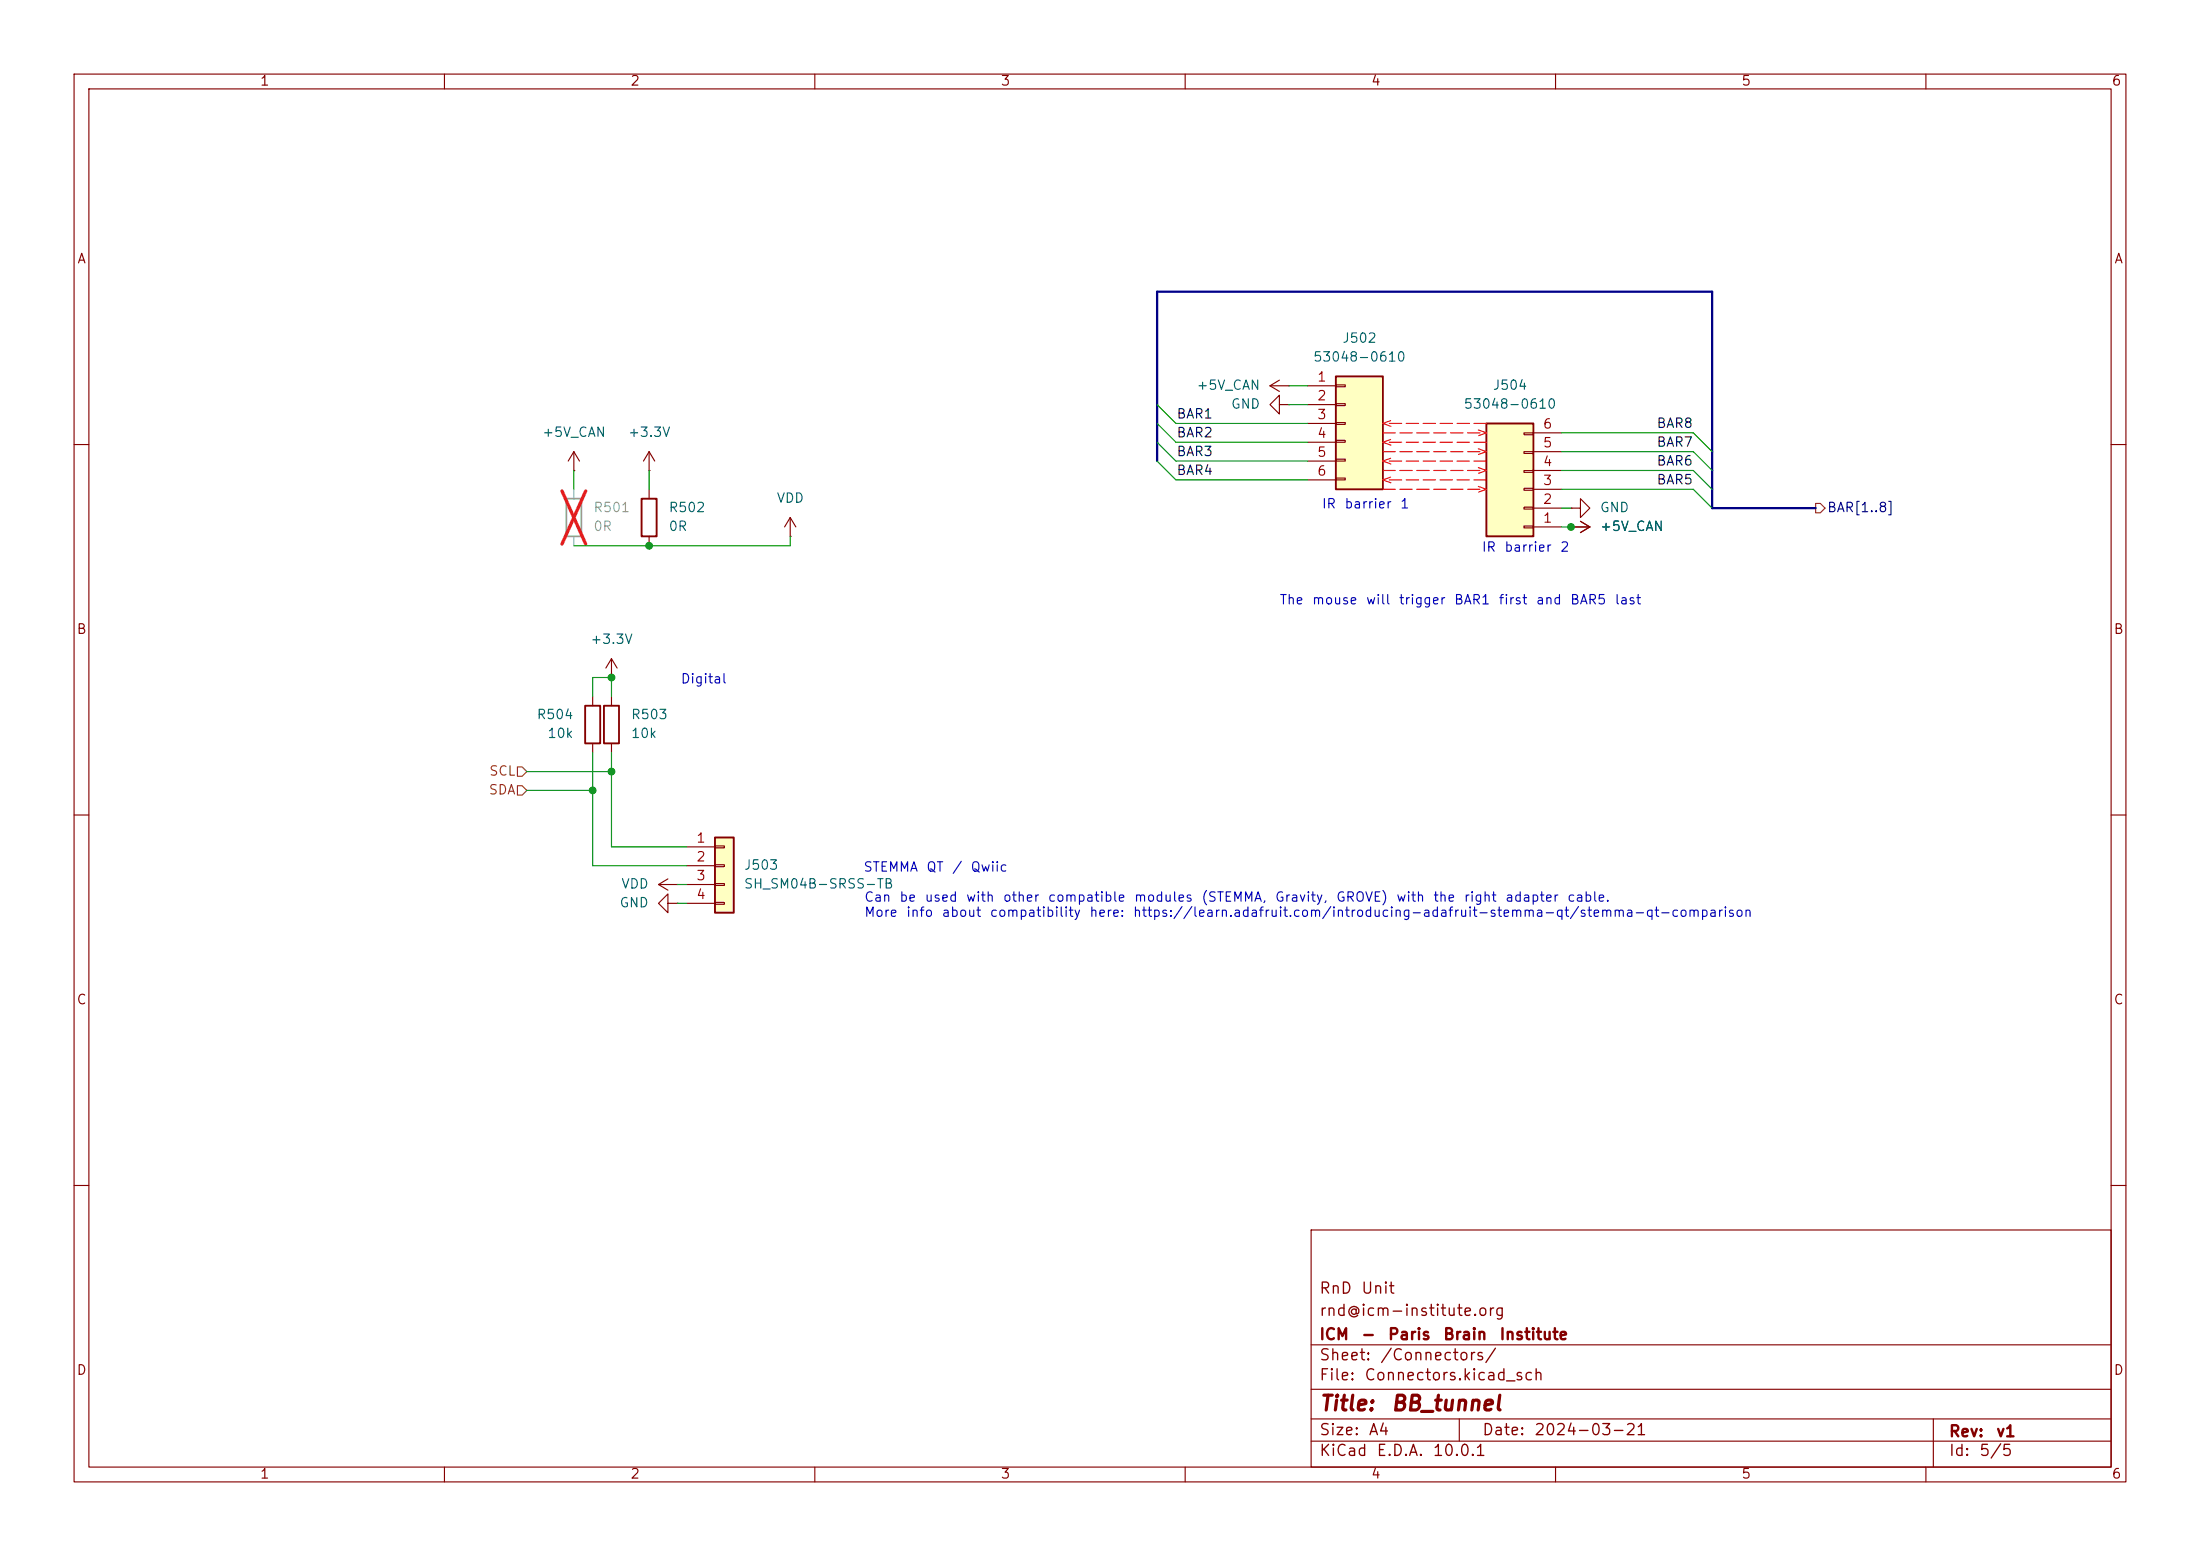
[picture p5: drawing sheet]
(kicad_sch
 (version 20260306)
 (generator "eeschema")
 (generator_version "10.0")
 (paper "A4")
 (title_block
  (title "BB_tunnel")
  (date "2024-03-21")
  (rev "v1")
  (company "ICM - Paris Brain Institute")
  (comment 1 "rnd@icm-institute.org")
  (comment 2 "RnD Unit"))
 (lib_symbols
  (symbol "Device:R"
   (pin_numbers (hide yes))
   (pin_names
    (offset 0)) (exclude_from_sim no) (in_bom yes) (on_board yes)
   (in_pos_files yes)
   (duplicate_pin_numbers_are_jumpers no)
   (property "Reference" "R" (at 2.032 0 90) (show_name no) (do_not_autoplace no) (effects (font (size 1.27 1.27))))
   (property "Value" "R" (at 0 0 90) (show_name no) (do_not_autoplace no) (effects (font (size 1.27 1.27))))
   (property "Footprint" "" (at -1.778 0 90) (show_name no) (do_not_autoplace no) (hide yes) (effects (font (size 1.27 1.27))))
   (property "Datasheet" "" (at 0 0 0) (show_name no) (do_not_autoplace no) (hide yes) (effects (font (size 1.27 1.27))))
   (property "Description" "Resistor" (at 0 0 0) (show_name no) (do_not_autoplace no) (hide yes) (effects (font (size 1.27 1.27))))
   (symbol "R_0_1"
    (rectangle (start -1.016 -2.54) (end 1.016 2.54) (stroke (width 0.254) (type default)) (fill (type none))))
   (symbol "R_1_1"
    (pin passive line (at 0 3.81 270) (length 1.27) (name "" (effects (font (size 1.27 1.27)))) (number "1" (effects (font (size 1.27 1.27)))))
    (pin passive line (at 0 -3.81 90) (length 1.27) (name "" (effects (font (size 1.27 1.27)))) (number "2" (effects (font (size 1.27 1.27))))))
   (embedded_fonts no))
  (symbol "Pierrelib:Conn_Picoblade_Molex_53048-0610"
   (pin_names
    (offset 1.016) (hide yes)) (exclude_from_sim no) (in_bom yes) (on_board yes)
   (in_pos_files yes)
   (duplicate_pin_numbers_are_jumpers no)
   (property "Reference" "J" (at -2.286 6.858 0) (show_name no) (do_not_autoplace no) (effects (font (size 1.27 1.27))))
   (property "Value" "53048-0610" (at 3.302 4.826 0) (show_name no) (do_not_autoplace no) (effects (font (size 1.27 1.27))))
   (property "Footprint" "Connector_Molex:Molex_PicoBlade_53048-0610_1x06_P1.25mm_Horizontal" (at 2.286 -19.812 0) (show_name no) (do_not_autoplace no) (hide yes) (effects (font (size 1.27 1.27))))
   (property "Datasheet" "" (at 0 0 0) (show_name no) (do_not_autoplace no) (hide yes) (effects (font (size 1.27 1.27))))
   (property "Description" "-40℃~+85℃ 1 1.25mm 125V 1A 1x6P 3.5mm 5.5mm 6 6P 9.25mm PA Phosphor bronze PicoBlade(MX 1.25) Right Angle Tin UL94V-0 White 弯插,P=1.25mm Wire To Board Connector ROHS" (at 1.27 -17.272 0) (show_name no) (do_not_autoplace no) (hide yes) (effects (font (size 1.27 1.27))))
   (property "MPN" "53048-0610" (at 2.286 -19.812 0) (show_name no) (do_not_autoplace no) (hide yes) (effects (font (size 1.27 1.27))))
   (property "Manufacturer" "Molex" (at 0.762 -18.034 0) (show_name no) (do_not_autoplace no) (hide yes) (effects (font (size 1.27 1.27))))
   (property "JLCPCB Part" "C161598" (at 0 0 0) (show_name no) (do_not_autoplace no) (hide yes) (effects (font (size 1.27 1.27))))
   (symbol "Conn_Picoblade_Molex_53048-0610_1_1"
    (rectangle (start -2.54 3.81) (end 3.81 -11.43) (stroke (width 0.254) (type default)) (fill (type background)))
    (rectangle (start -2.54 2.667) (end -1.27 2.413) (stroke (width 0.1524) (type default)) (fill (type none)))
    (rectangle (start -2.54 0.127) (end -1.27 -0.127) (stroke (width 0.1524) (type default)) (fill (type none)))
    (rectangle (start -2.54 -2.413) (end -1.27 -2.667) (stroke (width 0.1524) (type default)) (fill (type none)))
    (rectangle (start -2.54 -4.826) (end -1.27 -5.08) (stroke (width 0.1524) (type default)) (fill (type none)))
    (rectangle (start -2.54 -7.366) (end -1.27 -7.62) (stroke (width 0.1524) (type default)) (fill (type none)))
    (rectangle (start -2.54 -9.906) (end -1.27 -10.16) (stroke (width 0.1524) (type default)) (fill (type none)))
    (pin passive line (at -6.35 2.54 0) (length 3.81) (name "Pin_1" (effects (font (size 1.27 1.27)))) (number "1" (effects (font (size 1.27 1.27)))))
    (pin passive line (at -6.35 0 0) (length 3.81) (name "Pin_2" (effects (font (size 1.27 1.27)))) (number "2" (effects (font (size 1.27 1.27)))))
    (pin passive line (at -6.35 -2.54 0) (length 3.81) (name "Pin_3" (effects (font (size 1.27 1.27)))) (number "3" (effects (font (size 1.27 1.27)))))
    (pin passive line (at -6.35 -5.08 0) (length 3.81) (name "Pin_1" (effects (font (size 1.27 1.27)))) (number "4" (effects (font (size 1.27 1.27)))))
    (pin passive line (at -6.35 -7.62 0) (length 3.81) (name "Pin_2" (effects (font (size 1.27 1.27)))) (number "5" (effects (font (size 1.27 1.27)))))
    (pin passive line (at -6.35 -10.16 0) (length 3.81) (name "Pin_3" (effects (font (size 1.27 1.27)))) (number "6" (effects (font (size 1.27 1.27))))))
   (embedded_fonts no))
  (symbol "Pierrelib:JST_SH_SM04B-SRSS-TB"
   (pin_names
    (offset 1.016) (hide yes)) (exclude_from_sim no) (in_bom yes) (on_board yes)
   (in_pos_files yes)
   (duplicate_pin_numbers_are_jumpers no)
   (property "Reference" "J" (at 0 5.08 0) (show_name no) (do_not_autoplace no) (effects (font (size 1.27 1.27))))
   (property "Value" "SH_SM04B-SRSS-TB" (at 0 -7.62 0) (show_name no) (do_not_autoplace no) (effects (font (size 1.27 1.27))))
   (property "Footprint" "Pierrelib:Conn_JST_SH_SM04B-SRSS-TB_1x04-1MP_P1.00mm_Horizontal" (at 0 0 0) (show_name no) (do_not_autoplace no) (hide yes) (effects (font (size 1.27 1.27))))
   (property "Datasheet" "" (at 0 0 0) (show_name no) (do_not_autoplace no) (hide yes) (effects (font (size 1.27 1.27))))
   (property "Description" "Generic connector, single row, 01x04, script generated (kicad-library-utils/schlib/autogen/connector/)" (at 0 0 0) (show_name no) (do_not_autoplace no) (hide yes) (effects (font (size 1.27 1.27))))
   (property "Manufacturer" "JST" (at 0 0 0) (show_name no) (do_not_autoplace no) (hide yes) (effects (font (size 1.27 1.27))))
   (property "JLCPCB Part" "C160404" (at 0 0 0) (show_name no) (do_not_autoplace no) (hide yes) (effects (font (size 1.27 1.27))))
   (property "MPN" "SH_SM04B-SRSS-TB" (at 0 0 0) (show_name no) (do_not_autoplace no) (hide yes) (effects (font (size 1.27 1.27))))
   (symbol "JST_SH_SM04B-SRSS-TB_1_1"
    (rectangle (start -1.27 3.81) (end 1.27 -6.35) (stroke (width 0.254) (type default)) (fill (type background)))
    (rectangle (start -1.27 2.667) (end 0 2.413) (stroke (width 0.1524) (type default)) (fill (type none)))
    (rectangle (start -1.27 0.127) (end 0 -0.127) (stroke (width 0.1524) (type default)) (fill (type none)))
    (rectangle (start -1.27 -2.413) (end 0 -2.667) (stroke (width 0.1524) (type default)) (fill (type none)))
    (rectangle (start -1.27 -4.953) (end 0 -5.207) (stroke (width 0.1524) (type default)) (fill (type none)))
    (pin passive line (at -5.08 2.54 0) (length 3.81) (name "Pin_1" (effects (font (size 1.27 1.27)))) (number "1" (effects (font (size 1.27 1.27)))))
    (pin passive line (at -5.08 0 0) (length 3.81) (name "Pin_2" (effects (font (size 1.27 1.27)))) (number "2" (effects (font (size 1.27 1.27)))))
    (pin passive line (at -5.08 -2.54 0) (length 3.81) (name "Pin_3" (effects (font (size 1.27 1.27)))) (number "3" (effects (font (size 1.27 1.27)))))
    (pin passive line (at -5.08 -5.08 0) (length 3.81) (name "Pin_4" (effects (font (size 1.27 1.27)))) (number "4" (effects (font (size 1.27 1.27))))))
   (embedded_fonts no))
  (symbol "power:+3.3V"
   (power global)
   (pin_numbers (hide yes))
   (pin_names
    (offset 0) (hide yes)) (exclude_from_sim no) (in_bom yes) (on_board yes)
   (in_pos_files yes)
   (duplicate_pin_numbers_are_jumpers no)
   (property "Reference" "#PWR" (at 0 -3.81 0) (show_name no) (do_not_autoplace no) (hide yes) (effects (font (size 1.27 1.27))))
   (property "Value" "+3.3V" (at 0 3.556 0) (show_name no) (do_not_autoplace no) (effects (font (size 1.27 1.27))))
   (property "Footprint" "" (at 0 0 0) (show_name no) (do_not_autoplace no) (hide yes) (effects (font (size 1.27 1.27))))
   (property "Datasheet" "" (at 0 0 0) (show_name no) (do_not_autoplace no) (hide yes) (effects (font (size 1.27 1.27))))
   (property "Description" "Power symbol creates a global label with name \"+3.3V\"" (at 0 0 0) (show_name no) (do_not_autoplace no) (hide yes) (effects (font (size 1.27 1.27))))
   (symbol "+3.3V_0_1"
    (polyline (pts (xy -0.762 1.27) (xy 0 2.54)) (stroke (width 0) (type default)) (fill (type none)))
    (polyline (pts (xy 0 2.54) (xy 0.762 1.27)) (stroke (width 0) (type default)) (fill (type none)))
    (polyline (pts (xy 0 0) (xy 0 2.54)) (stroke (width 0) (type default)) (fill (type none))))
   (symbol "+3.3V_1_1"
    (pin power_in line (at 0 0 90) (length 0) (name "" (effects (font (size 1.27 1.27)))) (number "1" (effects (font (size 1.27 1.27))))))
   (embedded_fonts no))
  (symbol "power:+5V"
   (power global)
   (pin_numbers (hide yes))
   (pin_names
    (offset 0) (hide yes)) (exclude_from_sim no) (in_bom yes) (on_board yes)
   (in_pos_files yes)
   (duplicate_pin_numbers_are_jumpers no)
   (property "Reference" "#PWR" (at 0 -3.81 0) (show_name no) (do_not_autoplace no) (hide yes) (effects (font (size 1.27 1.27))))
   (property "Value" "+5V" (at 0 3.556 0) (show_name no) (do_not_autoplace no) (effects (font (size 1.27 1.27))))
   (property "Footprint" "" (at 0 0 0) (show_name no) (do_not_autoplace no) (hide yes) (effects (font (size 1.27 1.27))))
   (property "Datasheet" "" (at 0 0 0) (show_name no) (do_not_autoplace no) (hide yes) (effects (font (size 1.27 1.27))))
   (property "Description" "Power symbol creates a global label with name \"+5V\"" (at 0 0 0) (show_name no) (do_not_autoplace no) (hide yes) (effects (font (size 1.27 1.27))))
   (symbol "+5V_0_1"
    (polyline (pts (xy -0.762 1.27) (xy 0 2.54)) (stroke (width 0) (type default)) (fill (type none)))
    (polyline (pts (xy 0 2.54) (xy 0.762 1.27)) (stroke (width 0) (type default)) (fill (type none)))
    (polyline (pts (xy 0 0) (xy 0 2.54)) (stroke (width 0) (type default)) (fill (type none))))
   (symbol "+5V_1_1"
    (pin power_in line (at 0 0 90) (length 0) (name "" (effects (font (size 1.27 1.27)))) (number "1" (effects (font (size 1.27 1.27))))))
   (embedded_fonts no))
  (symbol "power:GND"
   (power global)
   (pin_numbers (hide yes))
   (pin_names
    (offset 0) (hide yes)) (exclude_from_sim no) (in_bom yes) (on_board yes)
   (in_pos_files yes)
   (duplicate_pin_numbers_are_jumpers no)
   (property "Reference" "#PWR" (at 0 -6.35 0) (show_name no) (do_not_autoplace no) (hide yes) (effects (font (size 1.27 1.27))))
   (property "Value" "GND" (at 0 -3.81 0) (show_name no) (do_not_autoplace no) (effects (font (size 1.27 1.27))))
   (property "Footprint" "" (at 0 0 0) (show_name no) (do_not_autoplace no) (hide yes) (effects (font (size 1.27 1.27))))
   (property "Datasheet" "" (at 0 0 0) (show_name no) (do_not_autoplace no) (hide yes) (effects (font (size 1.27 1.27))))
   (property "Description" "Power symbol creates a global label with name \"GND\" , ground" (at 0 0 0) (show_name no) (do_not_autoplace no) (hide yes) (effects (font (size 1.27 1.27))))
   (symbol "GND_0_1"
    (polyline (pts (xy 0 0) (xy 0 -1.27) (xy 1.27 -1.27) (xy 0 -2.54) (xy -1.27 -1.27) (xy 0 -1.27)) (stroke (width 0) (type default)) (fill (type none))))
   (symbol "GND_1_1"
    (pin power_in line (at 0 0 270) (length 0) (name "" (effects (font (size 1.27 1.27)))) (number "1" (effects (font (size 1.27 1.27))))))
   (embedded_fonts no))
  (symbol "power:VDD"
   (power global)
   (pin_numbers (hide yes))
   (pin_names
    (offset 0) (hide yes)) (exclude_from_sim no) (in_bom yes) (on_board yes)
   (in_pos_files yes)
   (duplicate_pin_numbers_are_jumpers no)
   (property "Reference" "#PWR" (at 0 -3.81 0) (show_name no) (do_not_autoplace no) (hide yes) (effects (font (size 1.27 1.27))))
   (property "Value" "VDD" (at 0 3.556 0) (show_name no) (do_not_autoplace no) (effects (font (size 1.27 1.27))))
   (property "Footprint" "" (at 0 0 0) (show_name no) (do_not_autoplace no) (hide yes) (effects (font (size 1.27 1.27))))
   (property "Datasheet" "" (at 0 0 0) (show_name no) (do_not_autoplace no) (hide yes) (effects (font (size 1.27 1.27))))
   (property "Description" "Power symbol creates a global label with name \"VDD\"" (at 0 0 0) (show_name no) (do_not_autoplace no) (hide yes) (effects (font (size 1.27 1.27))))
   (symbol "VDD_0_1"
    (polyline (pts (xy -0.762 1.27) (xy 0 2.54)) (stroke (width 0) (type default)) (fill (type none)))
    (polyline (pts (xy 0 2.54) (xy 0.762 1.27)) (stroke (width 0) (type default)) (fill (type none)))
    (polyline (pts (xy 0 0) (xy 0 2.54)) (stroke (width 0) (type default)) (fill (type none))))
   (symbol "VDD_1_1"
    (pin power_in line (at 0 0 90) (length 0) (name "" (effects (font (size 1.27 1.27)))) (number "1" (effects (font (size 1.27 1.27))))))
   (embedded_fonts no)))
 (text "Digital"
  (exclude_from_sim no)
  (at 94.996 91.948 0)
  (effects (font (size 1.27 1.27))))
 (text "IR barrier 1"
  (exclude_from_sim no)
  (at 184.15 68.326 0)
  (effects (font (size 1.27 1.27))))
 (text "The mouse will trigger BAR1 first and BAR5 last"
  (exclude_from_sim no)
  (at 196.342 81.28 0)
  (effects (font (size 1.27 1.27))))
 (text "IR barrier 2"
  (exclude_from_sim no)
  (at 205.74 74.168 0)
  (effects (font (size 1.27 1.27))))
 (text "Can be used with other compatible modules (STEMMA, Gravity, GROVE) with the right adapter cable.\nMore info about compatibility here: https://learn.adafruit.com/introducing-adafruit-stemma-qt/stemma-qt-comparison"
  (exclude_from_sim no)
  (at 116.586 122.428 0)
  (effects (font (size 1.27 1.27)) (justify left)))
 (text "STEMMA QT / Qwiic"
  (exclude_from_sim no)
  (at 125.984 117.348 0)
  (effects (font (size 1.27 1.27))))
 (junction
  (at 212.09 71.12)
  (diameter 0)
  (color 0 0 0 0))
 (junction
  (at 87.63 73.66)
  (diameter 0)
  (color 0 0 0 0))
 (junction
  (at 82.55 91.44)
  (diameter 0)
  (color 0 0 0 0))
 (junction
  (at 82.55 104.14)
  (diameter 0)
  (color 0 0 0 0))
 (junction
  (at 80.01 106.68)
  (diameter 0)
  (color 0 0 0 0))
 (bus_entry
  (at 156.21 54.61)
  (size 2.54 2.54)
  (stroke (width 0) (type default)))
 (bus_entry
  (at 156.21 62.23)
  (size 2.54 2.54)
  (stroke (width 0) (type default)))
 (bus_entry
  (at 156.21 59.69)
  (size 2.54 2.54)
  (stroke (width 0) (type default)))
 (bus_entry
  (at 231.14 63.5)
  (size -2.54 -2.54)
  (stroke (width 0) (type default)))
 (bus_entry
  (at 231.14 60.96)
  (size -2.54 -2.54)
  (stroke (width 0) (type default)))
 (bus_entry
  (at 231.14 66.04)
  (size -2.54 -2.54)
  (stroke (width 0) (type default)))
 (bus_entry
  (at 156.21 57.15)
  (size 2.54 2.54)
  (stroke (width 0) (type default)))
 (bus_entry
  (at 231.14 68.58)
  (size -2.54 -2.54)
  (stroke (width 0) (type default)))
 (polyline
  (pts (xy 186.69 60.96) (xy 200.66 60.96))
  (stroke (width 0) (type dash) (color 255 0 0 1)))
 (wire
  (pts (xy 87.63 66.04) (xy 87.63 63.5))
  (stroke (width 0) (type default)))
 (wire
  (pts (xy 80.01 93.98) (xy 80.01 91.44))
  (stroke (width 0) (type default)))
 (polyline
  (pts (xy 187.7398 64.394) (xy 186.69 64.77))
  (stroke (width 0) (type dash) (color 255 0 0 1)))
 (polyline
  (pts (xy 199.5761 58.0273) (xy 200.66 58.42))
  (stroke (width 0) (type dash) (color 255 0 0 1)))
 (polyline
  (pts (xy 187.7398 56.774) (xy 186.69 57.15))
  (stroke (width 0) (type dash) (color 255 0 0 1)))
 (polyline
  (pts (xy 199.6102 61.336) (xy 200.66 60.96))
  (stroke (width 0) (type dash) (color 255 0 0 1)))
 (polyline
  (pts (xy 200.66 59.69) (xy 186.69 59.69))
  (stroke (width 0) (type dash) (color 255 0 0 1)))
 (wire
  (pts (xy 158.75 59.69) (xy 176.53 59.69))
  (stroke (width 0) (type default)))
 (wire
  (pts (xy 71.12 104.14) (xy 82.55 104.14))
  (stroke (width 0) (type default)))
 (polyline
  (pts (xy 199.5761 65.6473) (xy 200.66 66.04))
  (stroke (width 0) (type dash) (color 255 0 0 1)))
 (bus
  (pts (xy 156.21 59.69) (xy 156.21 57.15))
  (stroke (width 0) (type default)))
 (wire
  (pts (xy 71.12 106.68) (xy 80.01 106.68))
  (stroke (width 0) (type default)))
 (wire
  (pts (xy 91.44 119.38) (xy 92.71 119.38))
  (stroke (width 0) (type default)))
 (polyline
  (pts (xy 187.7398 61.854) (xy 186.69 62.23))
  (stroke (width 0) (type dash) (color 255 0 0 1)))
 (wire
  (pts (xy 158.75 64.77) (xy 176.53 64.77))
  (stroke (width 0) (type default)))
 (polyline
  (pts (xy 200.66 57.15) (xy 186.69 57.15))
  (stroke (width 0) (type dash) (color 255 0 0 1)))
 (polyline
  (pts (xy 187.7739 65.1627) (xy 186.69 64.77))
  (stroke (width 0) (type dash) (color 255 0 0 1)))
 (polyline
  (pts (xy 199.5761 60.5673) (xy 200.66 60.96))
  (stroke (width 0) (type dash) (color 255 0 0 1)))
 (polyline
  (pts (xy 187.7398 59.314) (xy 186.69 59.69))
  (stroke (width 0) (type dash) (color 255 0 0 1)))
 (wire
  (pts (xy 77.47 66.04) (xy 77.47 63.5))
  (stroke (width 0) (type default)))
 (bus
  (pts (xy 231.14 66.04) (xy 231.14 68.58))
  (stroke (width 0) (type default)))
 (wire
  (pts (xy 158.75 57.15) (xy 176.53 57.15))
  (stroke (width 0) (type default)))
 (wire
  (pts (xy 82.55 114.3) (xy 92.71 114.3))
  (stroke (width 0) (type default)))
 (bus
  (pts (xy 156.21 62.23) (xy 156.21 59.69))
  (stroke (width 0) (type default)))
 (polyline
  (pts (xy 199.6102 66.416) (xy 200.66 66.04))
  (stroke (width 0) (type dash) (color 255 0 0 1)))
 (wire
  (pts (xy 82.55 101.6) (xy 82.55 104.14))
  (stroke (width 0) (type default)))
 (wire
  (pts (xy 228.6 63.5) (xy 210.82 63.5))
  (stroke (width 0) (type default)))
 (bus
  (pts (xy 156.21 39.37) (xy 156.21 54.61))
  (stroke (width 0) (type default)))
 (polyline
  (pts (xy 186.69 58.42) (xy 200.66 58.42))
  (stroke (width 0) (type dash) (color 255 0 0 1)))
 (polyline
  (pts (xy 186.69 66.04) (xy 200.66 66.04))
  (stroke (width 0) (type dash) (color 255 0 0 1)))
 (polyline
  (pts (xy 186.69 63.5) (xy 200.66 63.5))
  (stroke (width 0) (type dash) (color 255 0 0 1)))
 (bus
  (pts (xy 231.14 39.37) (xy 156.21 39.37))
  (stroke (width 0) (type default)))
 (wire
  (pts (xy 87.63 73.66) (xy 106.68 73.66))
  (stroke (width 0) (type default)))
 (wire
  (pts (xy 82.55 104.14) (xy 82.55 114.3))
  (stroke (width 0) (type default)))
 (bus
  (pts (xy 231.14 63.5) (xy 231.14 66.04))
  (stroke (width 0) (type default)))
 (wire
  (pts (xy 210.82 71.12) (xy 212.09 71.12))
  (stroke (width 0) (type default)))
 (wire
  (pts (xy 80.01 116.84) (xy 92.71 116.84))
  (stroke (width 0) (type default)))
 (wire
  (pts (xy 228.6 66.04) (xy 210.82 66.04))
  (stroke (width 0) (type default)))
 (bus
  (pts (xy 231.14 60.96) (xy 231.14 63.5))
  (stroke (width 0) (type default)))
 (wire
  (pts (xy 80.01 91.44) (xy 82.55 91.44))
  (stroke (width 0) (type default)))
 (wire
  (pts (xy 176.53 52.07) (xy 173.99 52.07))
  (stroke (width 0) (type default)))
 (polyline
  (pts (xy 200.66 64.77) (xy 186.69 64.77))
  (stroke (width 0) (type dash) (color 255 0 0 1)))
 (bus
  (pts (xy 156.21 57.15) (xy 156.21 54.61))
  (stroke (width 0) (type default)))
 (polyline
  (pts (xy 199.6102 63.876) (xy 200.66 63.5))
  (stroke (width 0) (type dash) (color 255 0 0 1)))
 (wire
  (pts (xy 228.6 58.42) (xy 210.82 58.42))
  (stroke (width 0) (type default)))
 (wire
  (pts (xy 80.01 101.6) (xy 80.01 106.68))
  (stroke (width 0) (type default)))
 (wire
  (pts (xy 91.44 121.92) (xy 92.71 121.92))
  (stroke (width 0) (type default)))
 (wire
  (pts (xy 80.01 106.68) (xy 80.01 116.84))
  (stroke (width 0) (type default)))
 (wire
  (pts (xy 212.09 68.58) (xy 210.82 68.58))
  (stroke (width 0) (type default)))
 (polyline
  (pts (xy 187.7739 62.6227) (xy 186.69 62.23))
  (stroke (width 0) (type dash) (color 255 0 0 1)))
 (wire
  (pts (xy 158.75 62.23) (xy 176.53 62.23))
  (stroke (width 0) (type default)))
 (bus
  (pts (xy 231.14 60.96) (xy 231.14 39.37))
  (stroke (width 0) (type default)))
 (wire
  (pts (xy 173.99 54.61) (xy 176.53 54.61))
  (stroke (width 0) (type default)))
 (polyline
  (pts (xy 187.7739 60.0827) (xy 186.69 59.69))
  (stroke (width 0) (type dash) (color 255 0 0 1)))
 (polyline
  (pts (xy 199.5761 63.1073) (xy 200.66 63.5))
  (stroke (width 0) (type dash) (color 255 0 0 1)))
 (wire
  (pts (xy 82.55 93.98) (xy 82.55 91.44))
  (stroke (width 0) (type default)))
 (bus
  (pts (xy 245.11 68.58) (xy 231.14 68.58))
  (stroke (width 0) (type default)))
 (polyline
  (pts (xy 199.6102 58.796) (xy 200.66 58.42))
  (stroke (width 0) (type dash) (color 255 0 0 1)))
 (polyline
  (pts (xy 187.7739 57.5427) (xy 186.69 57.15))
  (stroke (width 0) (type dash) (color 255 0 0 1)))
 (wire
  (pts (xy 77.47 73.66) (xy 87.63 73.66))
  (stroke (width 0) (type default)))
 (wire
  (pts (xy 228.6 60.96) (xy 210.82 60.96))
  (stroke (width 0) (type default)))
 (polyline
  (pts (xy 200.66 62.23) (xy 186.69 62.23))
  (stroke (width 0) (type dash) (color 255 0 0 1)))
 (wire
  (pts (xy 106.68 72.39) (xy 106.68 73.66))
  (stroke (width 0) (type default)))
 (label "BAR4"
  (at 158.75 64.77 0)
  (effects (font (size 1.27 1.27)) (justify left bottom)))
 (label "BAR6"
  (at 228.6 63.5 180)
  (effects (font (size 1.27 1.27)) (justify right bottom)))
 (label "BAR7"
  (at 228.6 60.96 180)
  (effects (font (size 1.27 1.27)) (justify right bottom)))
 (label "BAR8"
  (at 228.6 58.42 180)
  (effects (font (size 1.27 1.27)) (justify right bottom)))
 (label "BAR1"
  (at 158.75 57.15 0)
  (effects (font (size 1.27 1.27)) (justify left bottom)))
 (label "BAR3"
  (at 158.75 62.23 0)
  (effects (font (size 1.27 1.27)) (justify left bottom)))
 (label "BAR2"
  (at 158.75 59.69 0)
  (effects (font (size 1.27 1.27)) (justify left bottom)))
 (label "BAR5"
  (at 228.6 66.04 180)
  (effects (font (size 1.27 1.27)) (justify right bottom)))
 (hierarchical_label "SCL"
  (shape input)
  (at 71.12 104.14 180)
  (effects (font (size 1.27 1.27)) (justify right)))
 (hierarchical_label "SDA"
  (shape input)
  (at 71.12 106.68 180)
  (effects (font (size 1.27 1.27)) (justify right)))
 (hierarchical_label "BAR[1..8]"
  (shape output)
  (at 245.11 68.58 0)
  (effects (font (size 1.27 1.27)) (justify left)))
 (symbol
  (lib_id "power:VDD")
  (at 91.44 119.38 90)
  (unit 1)
  (body_style 1)
  (exclude_from_sim no)
  (in_bom yes)
  (on_board yes)
  (in_pos_files yes)
  (dnp no)
  (fields_autoplaced yes)
  (property "Reference" "#PWR0511" (at 95.25 119.38 0) (hide yes) (show_name no) (do_not_autoplace no) (effects (font (size 1.27 1.27))))
  (property "Value" "VDD" (at 87.63 119.3799 90) (show_name no) (do_not_autoplace no) (effects (font (size 1.27 1.27)) (justify left)))
  (property "Footprint" "" (at 91.44 119.38 0) (hide yes) (show_name no) (do_not_autoplace no) (effects (font (size 1.27 1.27))))
  (property "Datasheet" "" (at 91.44 119.38 0) (hide yes) (show_name no) (do_not_autoplace no) (effects (font (size 1.27 1.27))))
  (property "Description" "Power symbol creates a global label with name \"VDD\"" (at 91.44 119.38 0) (hide yes) (show_name no) (do_not_autoplace no) (effects (font (size 1.27 1.27))))
  (pin "1"))
 (symbol
  (lib_id "power:+5V")
  (at 212.09 71.12 270)
  (unit 1)
  (body_style 1)
  (exclude_from_sim no)
  (in_bom yes)
  (on_board yes)
  (in_pos_files yes)
  (dnp no)
  (fields_autoplaced yes)
  (property "Reference" "#PWR0503" (at 208.28 71.12 0) (hide yes) (show_name no) (do_not_autoplace no) (effects (font (size 1.27 1.27))))
  (property "Value" "+5V" (at 215.9 71.1201 90) (hide yes) (show_name no) (do_not_autoplace no) (effects (font (size 1.27 1.27)) (justify left)))
  (property "Footprint" "" (at 212.09 71.12 0) (hide yes) (show_name no) (do_not_autoplace no) (effects (font (size 1.27 1.27))))
  (property "Datasheet" "" (at 212.09 71.12 0) (hide yes) (show_name no) (do_not_autoplace no) (effects (font (size 1.27 1.27))))
  (property "Description" "Power symbol creates a global label with name \"+5V\"" (at 212.09 71.12 0) (hide yes) (show_name no) (do_not_autoplace no) (effects (font (size 1.27 1.27))))
  (pin "1"))
 (symbol
  (lib_id "power:+3.3V")
  (at 87.63 63.5 0)
  (unit 1)
  (body_style 1)
  (exclude_from_sim no)
  (in_bom yes)
  (on_board yes)
  (in_pos_files yes)
  (dnp no)
  (fields_autoplaced yes)
  (property "Reference" "#PWR0506" (at 87.63 67.31 0) (hide yes) (show_name no) (do_not_autoplace no) (effects (font (size 1.27 1.27))))
  (property "Value" "+3.3V" (at 87.63 58.42 0) (show_name no) (do_not_autoplace no) (effects (font (size 1.27 1.27))))
  (property "Footprint" "" (at 87.63 63.5 0) (hide yes) (show_name no) (do_not_autoplace no) (effects (font (size 1.27 1.27))))
  (property "Datasheet" "" (at 87.63 63.5 0) (hide yes) (show_name no) (do_not_autoplace no) (effects (font (size 1.27 1.27))))
  (property "Description" "Power symbol creates a global label with name \"+3.3V\"" (at 87.63 63.5 0) (hide yes) (show_name no) (do_not_autoplace no) (effects (font (size 1.27 1.27))))
  (pin "1"))
 (symbol
  (lib_id "power:+5V")
  (at 212.09 71.12 270)
  (mirror x)
  (unit 1)
  (body_style 1)
  (exclude_from_sim no)
  (in_bom yes)
  (on_board yes)
  (in_pos_files yes)
  (dnp no)
  (fields_autoplaced yes)
  (property "Reference" "#PWR0322" (at 208.28 71.12 0) (hide yes) (show_name no) (do_not_autoplace no) (effects (font (size 1.27 1.27))))
  (property "Value" "+5V_CAN" (at 215.9 71.1199 90) (show_name no) (do_not_autoplace no) (effects (font (size 1.27 1.27)) (justify left)))
  (property "Footprint" "" (at 212.09 71.12 0) (hide yes) (show_name no) (do_not_autoplace no) (effects (font (size 1.27 1.27))))
  (property "Datasheet" "" (at 212.09 71.12 0) (hide yes) (show_name no) (do_not_autoplace no) (effects (font (size 1.27 1.27))))
  (property "Description" "Power symbol creates a global label with name \"+5V\"" (at 212.09 71.12 0) (hide yes) (show_name no) (do_not_autoplace no) (effects (font (size 1.27 1.27))))
  (pin "1"))
 (symbol
  (lib_id "Pierrelib:Conn_Picoblade_Molex_53048-0610")
  (at 182.88 54.61 0)
  (unit 1)
  (body_style 1)
  (exclude_from_sim no)
  (in_bom yes)
  (on_board yes)
  (in_pos_files yes)
  (dnp no)
  (fields_autoplaced yes)
  (property "Reference" "J502" (at 183.515 45.72 0) (show_name no) (do_not_autoplace no) (effects (font (size 1.27 1.27))))
  (property "Value" "53048-0610" (at 183.515 48.26 0) (show_name no) (do_not_autoplace no) (effects (font (size 1.27 1.27))))
  (property "Footprint" "Connector_Molex:Molex_PicoBlade_53048-0610_1x06_P1.25mm_Horizontal" (at 185.166 74.422 0) (hide yes) (show_name no) (do_not_autoplace no) (effects (font (size 1.27 1.27))))
  (property "Datasheet" "" (at 182.88 54.61 0) (hide yes) (show_name no) (do_not_autoplace no) (effects (font (size 1.27 1.27))))
  (property "Description" "-40℃~+85℃ 1 1.25mm 125V 1A 1x6P 3.5mm 5.5mm 6 6P 9.25mm PA Phosphor bronze PicoBlade(MX 1.25) Right Angle Tin UL94V-0 White 弯插,P=1.25mm Wire To Board Connector ROHS" (at 184.15 71.882 0) (hide yes) (show_name no) (do_not_autoplace no) (effects (font (size 1.27 1.27))))
  (property "MPN" "53048-0610" (at 185.166 74.422 0) (hide yes) (show_name no) (do_not_autoplace no) (effects (font (size 1.27 1.27))))
  (property "Manufacturer" "Molex" (at 183.642 72.644 0) (hide yes) (show_name no) (do_not_autoplace no) (effects (font (size 1.27 1.27))))
  (property "JLCPCB Part" "C161598" (at 182.88 54.61 0) (hide yes) (show_name no) (do_not_autoplace no) (effects (font (size 1.27 1.27))))
  (pin "1")
  (pin "4")
  (pin "3")
  (pin "6")
  (pin "5")
  (pin "2"))
 (symbol
  (lib_id "power:VDD")
  (at 106.68 72.39 0)
  (unit 1)
  (body_style 1)
  (exclude_from_sim no)
  (in_bom yes)
  (on_board yes)
  (in_pos_files yes)
  (dnp no)
  (fields_autoplaced yes)
  (property "Reference" "#PWR0510" (at 106.68 76.2 0) (hide yes) (show_name no) (do_not_autoplace no) (effects (font (size 1.27 1.27))))
  (property "Value" "VDD" (at 106.68 67.31 0) (show_name no) (do_not_autoplace no) (effects (font (size 1.27 1.27))))
  (property "Footprint" "" (at 106.68 72.39 0) (hide yes) (show_name no) (do_not_autoplace no) (effects (font (size 1.27 1.27))))
  (property "Datasheet" "" (at 106.68 72.39 0) (hide yes) (show_name no) (do_not_autoplace no) (effects (font (size 1.27 1.27))))
  (property "Description" "Power symbol creates a global label with name \"VDD\"" (at 106.68 72.39 0) (hide yes) (show_name no) (do_not_autoplace no) (effects (font (size 1.27 1.27))))
  (pin "1"))
 (symbol
  (lib_id "power:GND")
  (at 173.99 54.61 270)
  (unit 1)
  (body_style 1)
  (exclude_from_sim no)
  (in_bom yes)
  (on_board yes)
  (in_pos_files yes)
  (dnp no)
  (fields_autoplaced yes)
  (property "Reference" "#PWR0502" (at 167.64 54.61 0) (hide yes) (show_name no) (do_not_autoplace no) (effects (font (size 1.27 1.27))))
  (property "Value" "GND" (at 170.18 54.6099 90) (show_name no) (do_not_autoplace no) (effects (font (size 1.27 1.27)) (justify right)))
  (property "Footprint" "" (at 173.99 54.61 0) (hide yes) (show_name no) (do_not_autoplace no) (effects (font (size 1.27 1.27))))
  (property "Datasheet" "" (at 173.99 54.61 0) (hide yes) (show_name no) (do_not_autoplace no) (effects (font (size 1.27 1.27))))
  (property "Description" "Power symbol creates a global label with name \"GND\" , ground" (at 173.99 54.61 0) (hide yes) (show_name no) (do_not_autoplace no) (effects (font (size 1.27 1.27))))
  (pin "1"))
 (symbol
  (lib_id "power:GND")
  (at 91.44 121.92 270)
  (mirror x)
  (unit 1)
  (body_style 1)
  (exclude_from_sim no)
  (in_bom yes)
  (on_board yes)
  (in_pos_files yes)
  (dnp no)
  (fields_autoplaced yes)
  (property "Reference" "#PWR0505" (at 85.09 121.92 0) (hide yes) (show_name no) (do_not_autoplace no) (effects (font (size 1.27 1.27))))
  (property "Value" "GND" (at 87.63 121.9199 90) (show_name no) (do_not_autoplace no) (effects (font (size 1.27 1.27)) (justify right)))
  (property "Footprint" "" (at 91.44 121.92 0) (hide yes) (show_name no) (do_not_autoplace no) (effects (font (size 1.27 1.27))))
  (property "Datasheet" "" (at 91.44 121.92 0) (hide yes) (show_name no) (do_not_autoplace no) (effects (font (size 1.27 1.27))))
  (property "Description" "Power symbol creates a global label with name \"GND\" , ground" (at 91.44 121.92 0) (hide yes) (show_name no) (do_not_autoplace no) (effects (font (size 1.27 1.27))))
  (pin "1"))
 (symbol
  (lib_id "power:GND")
  (at 212.09 68.58 90)
  (unit 1)
  (body_style 1)
  (exclude_from_sim no)
  (in_bom yes)
  (on_board yes)
  (in_pos_files yes)
  (dnp no)
  (fields_autoplaced yes)
  (property "Reference" "#PWR0504" (at 218.44 68.58 0) (hide yes) (show_name no) (do_not_autoplace no) (effects (font (size 1.27 1.27))))
  (property "Value" "GND" (at 215.9 68.5801 90) (show_name no) (do_not_autoplace no) (effects (font (size 1.27 1.27)) (justify right)))
  (property "Footprint" "" (at 212.09 68.58 0) (hide yes) (show_name no) (do_not_autoplace no) (effects (font (size 1.27 1.27))))
  (property "Datasheet" "" (at 212.09 68.58 0) (hide yes) (show_name no) (do_not_autoplace no) (effects (font (size 1.27 1.27))))
  (property "Description" "Power symbol creates a global label with name \"GND\" , ground" (at 212.09 68.58 0) (hide yes) (show_name no) (do_not_autoplace no) (effects (font (size 1.27 1.27))))
  (pin "1"))
 (symbol
  (lib_id "Pierrelib:JST_SH_SM04B-SRSS-TB")
  (at 97.79 116.84 0)
  (unit 1)
  (body_style 1)
  (exclude_from_sim no)
  (in_bom yes)
  (on_board yes)
  (in_pos_files yes)
  (dnp no)
  (fields_autoplaced yes)
  (property "Reference" "J503" (at 100.33 116.8399 0) (show_name no) (do_not_autoplace no) (effects (font (size 1.27 1.27)) (justify left)))
  (property "Value" "SH_SM04B-SRSS-TB" (at 100.33 119.3799 0) (show_name no) (do_not_autoplace no) (effects (font (size 1.27 1.27)) (justify left)))
  (property "Footprint" "Pierrelib:Conn_JST_SH_SM04B-SRSS-TB_1x04-1MP_P1.00mm_Horizontal" (at 97.79 116.84 0) (hide yes) (show_name no) (do_not_autoplace no) (effects (font (size 1.27 1.27))))
  (property "Datasheet" "" (at 97.79 116.84 0) (hide yes) (show_name no) (do_not_autoplace no) (effects (font (size 1.27 1.27))))
  (property "Description" "Generic connector, single row, 01x04, script generated (kicad-library-utils/schlib/autogen/connector/)" (at 97.79 116.84 0) (hide yes) (show_name no) (do_not_autoplace no) (effects (font (size 1.27 1.27))))
  (property "Manufacturer" "JST" (at 97.79 116.84 0) (hide yes) (show_name no) (do_not_autoplace no) (effects (font (size 1.27 1.27))))
  (property "JLCPCB Part" "C160404" (at 97.79 116.84 0) (hide yes) (show_name no) (do_not_autoplace no) (effects (font (size 1.27 1.27))))
  (property "MPN" "SH_SM04B-SRSS-TB" (at 97.79 116.84 0) (hide yes) (show_name no) (do_not_autoplace no) (effects (font (size 1.27 1.27))))
  (pin "1")
  (pin "4")
  (pin "3")
  (pin "2"))
 (symbol
  (lib_id "power:+3.3V")
  (at 82.55 91.44 0)
  (unit 1)
  (body_style 1)
  (exclude_from_sim no)
  (in_bom yes)
  (on_board yes)
  (in_pos_files yes)
  (dnp no)
  (fields_autoplaced yes)
  (property "Reference" "#PWR0520" (at 82.55 95.25 0) (hide yes) (show_name no) (do_not_autoplace no) (effects (font (size 1.27 1.27))))
  (property "Value" "+3.3V" (at 82.55 86.36 0) (show_name no) (do_not_autoplace no) (effects (font (size 1.27 1.27))))
  (property "Footprint" "" (at 82.55 91.44 0) (hide yes) (show_name no) (do_not_autoplace no) (effects (font (size 1.27 1.27))))
  (property "Datasheet" "" (at 82.55 91.44 0) (hide yes) (show_name no) (do_not_autoplace no) (effects (font (size 1.27 1.27))))
  (property "Description" "Power symbol creates a global label with name \"+3.3V\"" (at 82.55 91.44 0) (hide yes) (show_name no) (do_not_autoplace no) (effects (font (size 1.27 1.27))))
  (pin "1"))
 (symbol
  (lib_id "Device:R")
  (at 77.47 69.85 0)
  (unit 1)
  (body_style 1)
  (exclude_from_sim no)
  (in_bom yes)
  (on_board yes)
  (in_pos_files yes)
  (dnp yes)
  (fields_autoplaced yes)
  (property "Reference" "R501" (at 80.01 68.5799 0) (show_name no) (do_not_autoplace no) (effects (font (size 1.27 1.27)) (justify left)))
  (property "Value" "0R" (at 80.01 71.1199 0) (show_name no) (do_not_autoplace no) (effects (font (size 1.27 1.27)) (justify left)))
  (property "Footprint" "Resistor_SMD:R_0603_1608Metric" (at 75.692 69.85 90) (hide yes) (show_name no) (do_not_autoplace no) (effects (font (size 1.27 1.27))))
  (property "Datasheet" "" (at 77.47 69.85 0) (hide yes) (show_name no) (do_not_autoplace no) (effects (font (size 1.27 1.27))))
  (property "Description" "Resistor" (at 77.47 69.85 0) (hide yes) (show_name no) (do_not_autoplace no) (effects (font (size 1.27 1.27))))
  (pin "1")
  (pin "2"))
 (symbol
  (lib_id "Device:R")
  (at 87.63 69.85 0)
  (unit 1)
  (body_style 1)
  (exclude_from_sim no)
  (in_bom yes)
  (on_board yes)
  (in_pos_files yes)
  (dnp no)
  (fields_autoplaced yes)
  (property "Reference" "R502" (at 90.17 68.5799 0) (show_name no) (do_not_autoplace no) (effects (font (size 1.27 1.27)) (justify left)))
  (property "Value" "0R" (at 90.17 71.1199 0) (show_name no) (do_not_autoplace no) (effects (font (size 1.27 1.27)) (justify left)))
  (property "Footprint" "Resistor_SMD:R_0603_1608Metric" (at 85.852 69.85 90) (hide yes) (show_name no) (do_not_autoplace no) (effects (font (size 1.27 1.27))))
  (property "Datasheet" "" (at 87.63 69.85 0) (hide yes) (show_name no) (do_not_autoplace no) (effects (font (size 1.27 1.27))))
  (property "Description" "Resistor" (at 87.63 69.85 0) (hide yes) (show_name no) (do_not_autoplace no) (effects (font (size 1.27 1.27))))
  (pin "1")
  (pin "2"))
 (symbol
  (lib_id "Device:R")
  (at 82.55 97.79 0)
  (unit 1)
  (body_style 1)
  (exclude_from_sim no)
  (in_bom yes)
  (on_board yes)
  (in_pos_files yes)
  (dnp no)
  (fields_autoplaced yes)
  (property "Reference" "R503" (at 85.09 96.5199 0) (show_name no) (do_not_autoplace no) (effects (font (size 1.27 1.27)) (justify left)))
  (property "Value" "10k" (at 85.09 99.0599 0) (show_name no) (do_not_autoplace no) (effects (font (size 1.27 1.27)) (justify left)))
  (property "Footprint" "Resistor_SMD:R_0603_1608Metric" (at 80.772 97.79 90) (hide yes) (show_name no) (do_not_autoplace no) (effects (font (size 1.27 1.27))))
  (property "Datasheet" "" (at 82.55 97.79 0) (hide yes) (show_name no) (do_not_autoplace no) (effects (font (size 1.27 1.27))))
  (property "Description" "Resistor" (at 82.55 97.79 0) (hide yes) (show_name no) (do_not_autoplace no) (effects (font (size 1.27 1.27))))
  (pin "1")
  (pin "2"))
 (symbol
  (lib_id "power:+5V")
  (at 173.99 52.07 90)
  (unit 1)
  (body_style 1)
  (exclude_from_sim no)
  (in_bom yes)
  (on_board yes)
  (in_pos_files yes)
  (dnp no)
  (fields_autoplaced yes)
  (property "Reference" "#PWR0423" (at 177.8 52.07 0) (hide yes) (show_name no) (do_not_autoplace no) (effects (font (size 1.27 1.27))))
  (property "Value" "+5V_CAN" (at 170.18 52.0699 90) (show_name no) (do_not_autoplace no) (effects (font (size 1.27 1.27)) (justify left)))
  (property "Footprint" "" (at 173.99 52.07 0) (hide yes) (show_name no) (do_not_autoplace no) (effects (font (size 1.27 1.27))))
  (property "Datasheet" "" (at 173.99 52.07 0) (hide yes) (show_name no) (do_not_autoplace no) (effects (font (size 1.27 1.27))))
  (property "Description" "Power symbol creates a global label with name \"+5V\"" (at 173.99 52.07 0) (hide yes) (show_name no) (do_not_autoplace no) (effects (font (size 1.27 1.27))))
  (pin "1"))
 (symbol
  (lib_id "Pierrelib:Conn_Picoblade_Molex_53048-0610")
  (at 204.47 68.58 180)
  (unit 1)
  (body_style 1)
  (exclude_from_sim no)
  (in_bom yes)
  (on_board yes)
  (in_pos_files yes)
  (dnp no)
  (fields_autoplaced yes)
  (property "Reference" "J504" (at 203.835 52.07 0) (show_name no) (do_not_autoplace no) (effects (font (size 1.27 1.27))))
  (property "Value" "53048-0610" (at 203.835 54.61 0) (show_name no) (do_not_autoplace no) (effects (font (size 1.27 1.27))))
  (property "Footprint" "Connector_Molex:Molex_PicoBlade_53048-0610_1x06_P1.25mm_Horizontal" (at 202.184 48.768 0) (hide yes) (show_name no) (do_not_autoplace no) (effects (font (size 1.27 1.27))))
  (property "Datasheet" "" (at 204.47 68.58 0) (hide yes) (show_name no) (do_not_autoplace no) (effects (font (size 1.27 1.27))))
  (property "Description" "-40℃~+85℃ 1 1.25mm 125V 1A 1x6P 3.5mm 5.5mm 6 6P 9.25mm PA Phosphor bronze PicoBlade(MX 1.25) Right Angle Tin UL94V-0 White 弯插,P=1.25mm Wire To Board Connector ROHS" (at 203.2 51.308 0) (hide yes) (show_name no) (do_not_autoplace no) (effects (font (size 1.27 1.27))))
  (property "MPN" "53048-0610" (at 202.184 48.768 0) (hide yes) (show_name no) (do_not_autoplace no) (effects (font (size 1.27 1.27))))
  (property "Manufacturer" "Molex" (at 203.708 50.546 0) (hide yes) (show_name no) (do_not_autoplace no) (effects (font (size 1.27 1.27))))
  (property "JLCPCB Part" "C161598" (at 204.47 68.58 0) (hide yes) (show_name no) (do_not_autoplace no) (effects (font (size 1.27 1.27))))
  (pin "1")
  (pin "4")
  (pin "3")
  (pin "6")
  (pin "5")
  (pin "2"))
 (symbol
  (lib_id "Device:R")
  (at 80.01 97.79 0)
  (unit 1)
  (body_style 1)
  (exclude_from_sim no)
  (in_bom yes)
  (on_board yes)
  (in_pos_files yes)
  (dnp no)
  (fields_autoplaced yes)
  (property "Reference" "R504" (at 77.47 96.5199 0) (show_name no) (do_not_autoplace no) (effects (font (size 1.27 1.27)) (justify right)))
  (property "Value" "10k" (at 77.47 99.0599 0) (show_name no) (do_not_autoplace no) (effects (font (size 1.27 1.27)) (justify right)))
  (property "Footprint" "Resistor_SMD:R_0603_1608Metric" (at 78.232 97.79 90) (hide yes) (show_name no) (do_not_autoplace no) (effects (font (size 1.27 1.27))))
  (property "Datasheet" "" (at 80.01 97.79 0) (hide yes) (show_name no) (do_not_autoplace no) (effects (font (size 1.27 1.27))))
  (property "Description" "Resistor" (at 80.01 97.79 0) (hide yes) (show_name no) (do_not_autoplace no) (effects (font (size 1.27 1.27))))
  (pin "1")
  (pin "2"))
 (symbol
  (lib_id "power:+5V")
  (at 77.47 63.5 0)
  (unit 1)
  (body_style 1)
  (exclude_from_sim no)
  (in_bom yes)
  (on_board yes)
  (in_pos_files yes)
  (dnp no)
  (fields_autoplaced yes)
  (property "Reference" "#PWR0422" (at 77.47 67.31 0) (hide yes) (show_name no) (do_not_autoplace no) (effects (font (size 1.27 1.27))))
  (property "Value" "+5V_CAN" (at 77.47 58.42 0) (show_name no) (do_not_autoplace no) (effects (font (size 1.27 1.27))))
  (property "Footprint" "" (at 77.47 63.5 0) (hide yes) (show_name no) (do_not_autoplace no) (effects (font (size 1.27 1.27))))
  (property "Datasheet" "" (at 77.47 63.5 0) (hide yes) (show_name no) (do_not_autoplace no) (effects (font (size 1.27 1.27))))
  (property "Description" "Power symbol creates a global label with name \"+5V\"" (at 77.47 63.5 0) (hide yes) (show_name no) (do_not_autoplace no) (effects (font (size 1.27 1.27))))
  (pin "1")))
